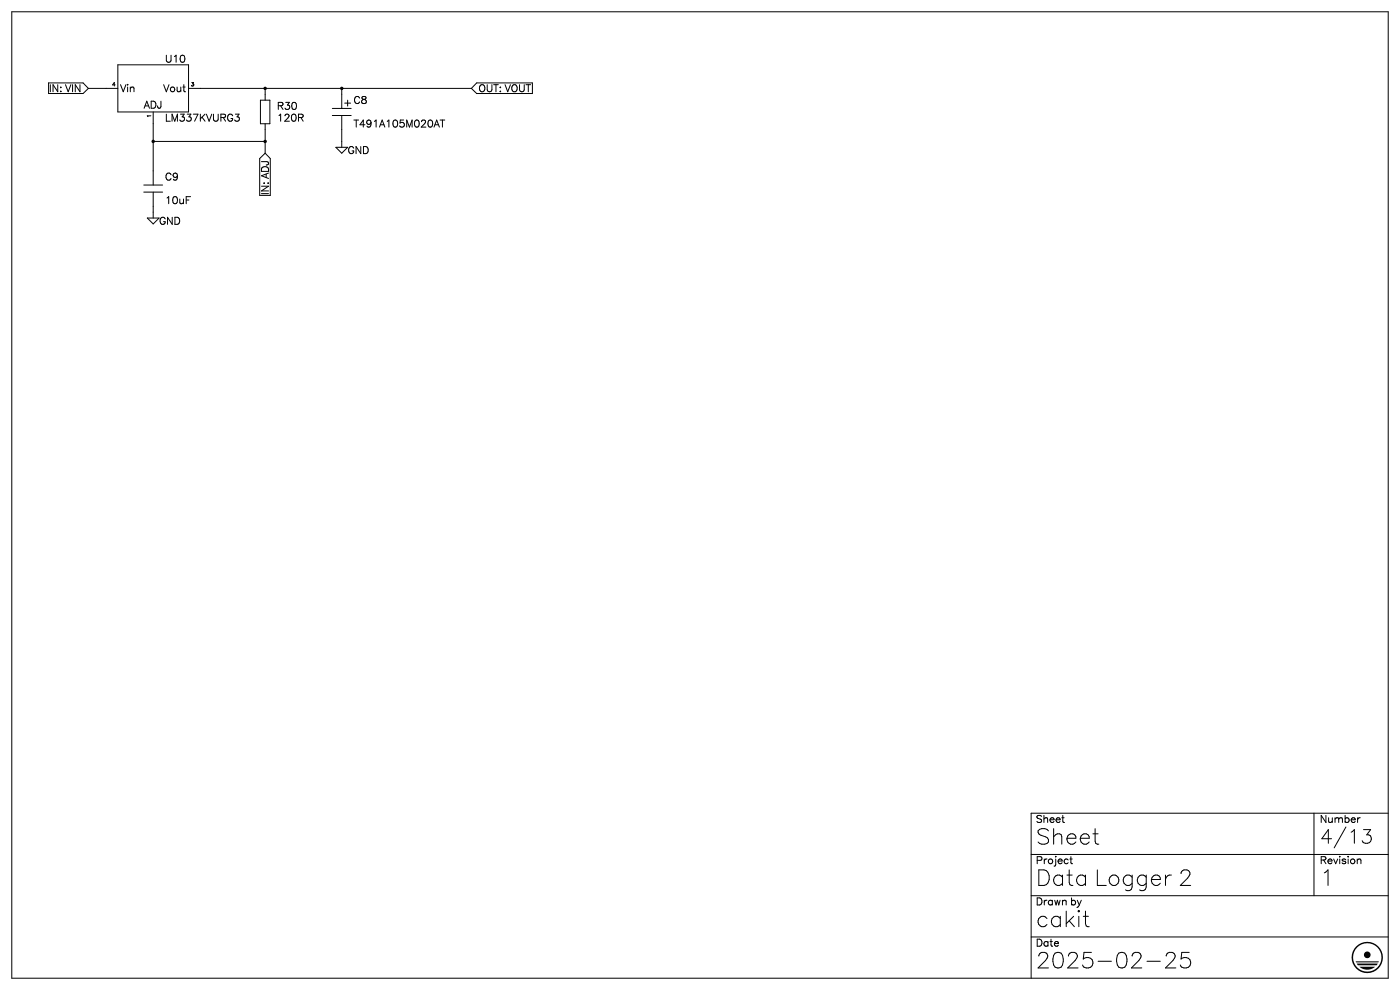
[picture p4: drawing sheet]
<svg xmlns="http://www.w3.org/2000/svg" width="2970mm" height="2100mm" viewBox="0 0 2970 2100" stroke-linecap="round" stroke-linejoin="round" font-family="sans-serif">
<g fill="none" stroke="#000" stroke-width="2.12">
<path d="M25 25h2920v2050h-2920zM250 137h150v101h-150zM103 176h73l11 12M1129 176h-118l-11 12M187 188h63M187 188l-11 10h-73M400 188h600M562 188v25M725 188v42M1000 188l11 10h118M552 213h20v49h-20zM731 219h13"/>
<path d="M738 213v12M325 238v154M705 230h40M705 245h40M725 245v67M562 262v63M325 300h237M713 312h25l-13 13zM562 325l11 11v78M562 325l-11 11v78M305 392h40M305 408h40"/>
<path d="M325 408v54M313 462h25l-13 13zM2787 1725v175M2945 1725h-757v350M2188 1812h757M2188 1900h757M2188 1987h757M2507 2020h16M2512 2031a11 11 0 0 1 14 11 11 11 0 0 1-14 11"/>
</g>
<g fill="#000">
<path d="M2877 2008a33 33 0 0 1 24-10v3a30 30 0 0 0-27 43 30 30 0 0 0 50 5 30 30 0 0 0-17-48h-6v-3a33 33 0 0 1 32 42 33 33 0 0 1-49 20 33 33 0 0 1-7-52zM2876 2039h49l-1 2h-47zM2884 2051h33a26 26 0 0 1-33 0zM2878 2044h45l-3 4h-39z"/>
<circle cx="2901" cy="2025" r="7"/>
</g>
<path d="M562 187v1M725 187v1M325 300h.1M562 300h.1" fill="none" stroke="#000" stroke-width="7.5"/>
<g font-size="52.8">
<text x="2197" y="1791">Sheet</text>
<text x="2197" y="1879">Data Logger 2</text>
<text x="2800" y="1879">1</text>
<text x="2197" y="1966">cakit</text>
<text x="2197" y="2054">2025-02-25</text>
</g>
<text font-size="46.4" x="2800" y="1789">4/13</text>
<g font-size="24">
<text x="350" y="132">U10</text>
<text x="90" y="195">IN: VIN</text>
<text x="255" y="195">Vin</text>
<text x="339" y="195">Vout</text>
<text x="1015" y="195">OUT: VOUT</text>
<text x="750" y="220">C8</text>
<text x="304" y="230">ADJ</text>
<text x="588" y="233">R30</text>
<text x="350" y="257">LM337KVURG3</text>
<text x="588" y="257">120R</text>
<text x="750" y="270">T491A105M020AT</text>
<text x="738" y="326">GND</text>
<text x="350" y="382">C9</text>
<text x="570" y="423" transform="rotate(-90 570 423)">IN: ADJ</text>
<text x="350" y="432">10uF</text>
<text x="338" y="476">GND</text>
<text x="2197" y="1745">Sheet</text>
<text x="2800" y="1745">Number</text>
<text x="2197" y="1832">Project</text>
<text x="2800" y="1832">Revision</text>
<text x="2197" y="1920">Drawn by</text>
<text x="2197" y="2007">Date</text>
</g>
<g font-size="12">
<text x="237" y="182">4</text>
<text x="405" y="182">3</text>
<text x="320" y="250" transform="rotate(-90 320 250)">1</text>
</g>
</svg>
